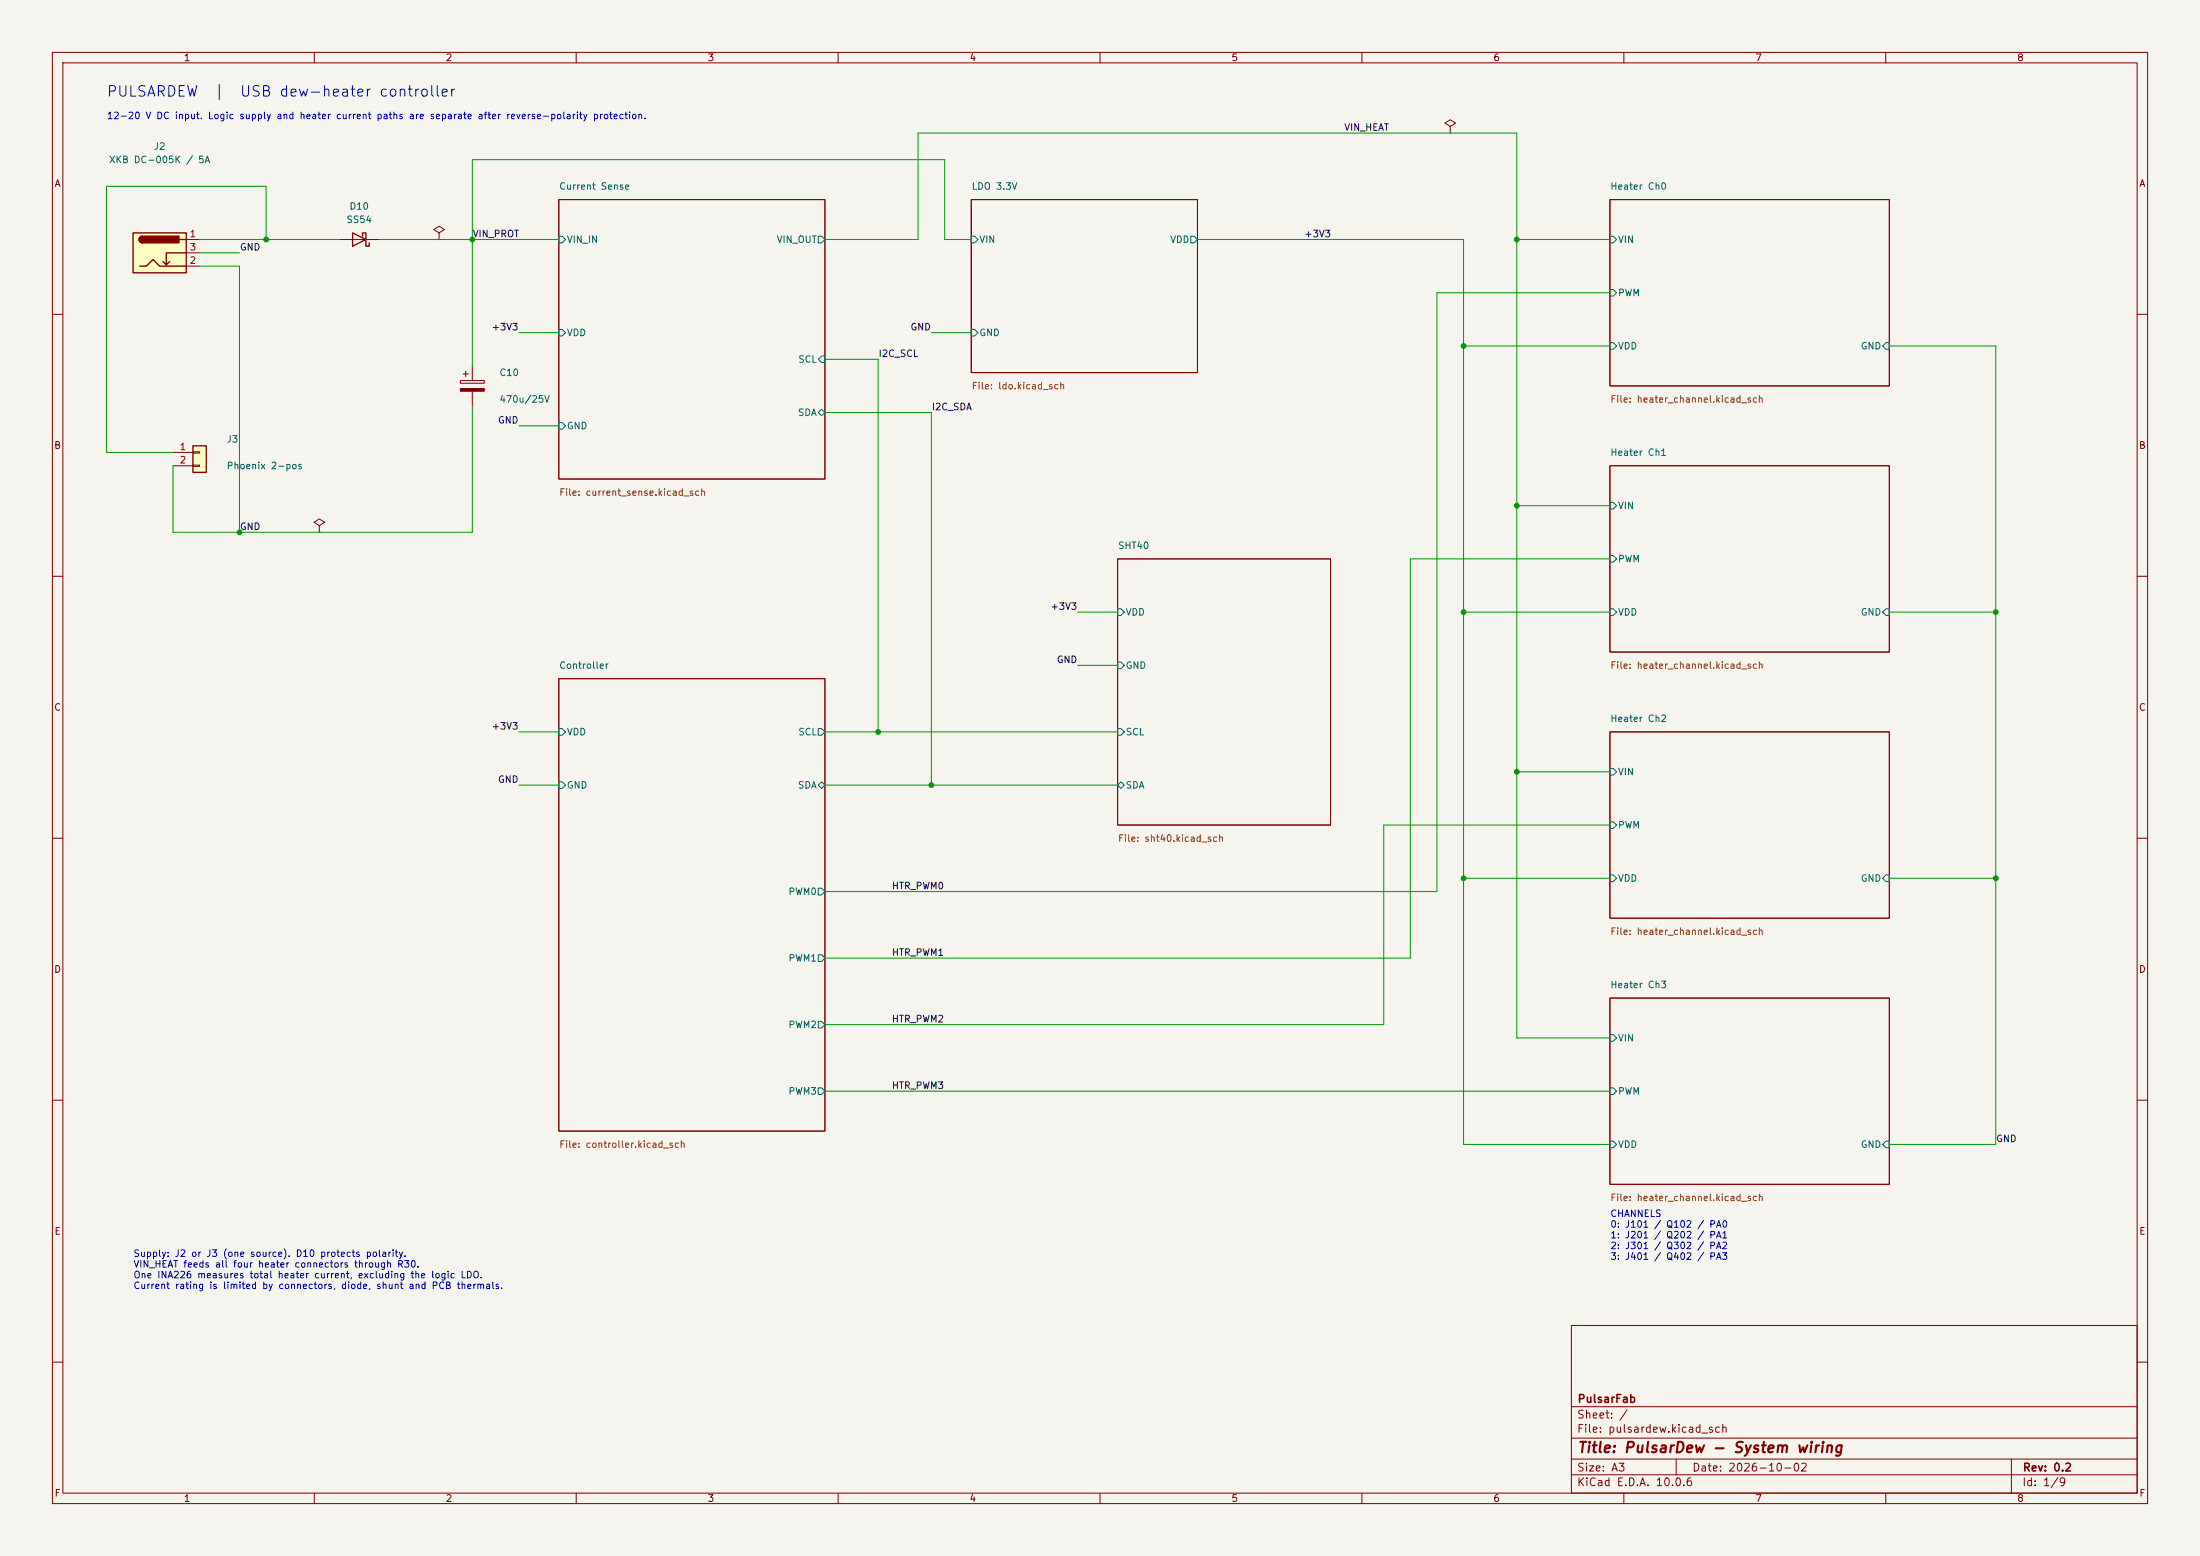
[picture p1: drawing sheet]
(kicad_sch (version 20260306) (generator "eeschema") (generator_version "10.0") (paper "A3")
(title_block (title "PulsarDew - System wiring") (date "2026-10-02") (rev "0.2") (company "PulsarFab"))
(lib_symbols
(symbol "Connector:Barrel_Jack_Switch"
 (pin_names (hide yes))
 (exclude_from_sim no)
 (in_bom yes)
 (on_board yes)
 (in_pos_files yes)
 (duplicate_pin_numbers_are_jumpers no)
 (property "Reference" "J" (at 0 5.334 0) (show_name no) (do_not_autoplace no) (effects (font (size 1.27 1.27))))
 (property "Value" "Barrel_Jack_Switch" (at 0 -5.08 0) (show_name no) (do_not_autoplace no) (effects (font (size 1.27 1.27))))
 (property "Footprint" "" (at 1.27 -1.016 0) (show_name no) (do_not_autoplace no) (hide yes) (effects (font (size 1.27 1.27))))
 (property "Datasheet" "" (at 1.27 -1.016 0) (show_name no) (do_not_autoplace no) (hide yes) (effects (font (size 1.27 1.27))))
 (property "Description" "DC Barrel Jack with an internal switch" (at 0 0 0) (show_name no) (do_not_autoplace no) (hide yes) (effects (font (size 1.27 1.27))))
 (symbol "Barrel_Jack_Switch_0_1"
  (rectangle (start -5.08 3.81) (end 5.08 -3.81) (stroke (width 0.254) (type default)) (fill (type background)))
  (polyline (pts (xy -3.81 -2.54) (xy -2.54 -2.54) (xy -1.27 -1.27) (xy 0 -2.54) (xy 2.54 -2.54) (xy 5.08 -2.54)) (stroke (width 0.254) (type default)) (fill (type none)))
  (arc (start -3.302 1.905) (mid -3.9343 2.54) (end -3.302 3.175) (stroke (width 0.254) (type default)) (fill (type none)))
  (arc (start -3.302 1.905) (mid -3.9343 2.54) (end -3.302 3.175) (stroke (width 0.254) (type default)) (fill (type outline)))
  (polyline (pts (xy 1.27 -2.286) (xy 1.905 -1.651)) (stroke (width 0.254) (type default)) (fill (type none)))
  (rectangle (start 3.683 3.175) (end -3.302 1.905) (stroke (width 0.254) (type default)) (fill (type outline)))
  (polyline (pts (xy 5.08 2.54) (xy 3.81 2.54)) (stroke (width 0.254) (type default)) (fill (type none)))
  (polyline (pts (xy 5.08 0) (xy 1.27 0) (xy 1.27 -2.286) (xy 0.635 -1.651)) (stroke (width 0.254) (type default)) (fill (type none))))
 (symbol "Barrel_Jack_Switch_1_1"
  (pin passive line (at 7.62 2.54 180) (length 2.54) (name "" (effects (font (size 1.27 1.27)))) (number "1" (effects (font (size 1.27 1.27)))))
  (pin passive line (at 7.62 -2.54 180) (length 2.54) (name "" (effects (font (size 1.27 1.27)))) (number "2" (effects (font (size 1.27 1.27)))))
  (pin passive line (at 7.62 0 180) (length 2.54) (name "" (effects (font (size 1.27 1.27)))) (number "3" (effects (font (size 1.27 1.27))))))
 (embedded_fonts no))
(symbol "Connector_Generic:Conn_01x02"
 (pin_names
  (offset 1.016) (hide yes))
 (exclude_from_sim no)
 (in_bom yes)
 (on_board yes)
 (in_pos_files yes)
 (duplicate_pin_numbers_are_jumpers no)
 (property "Reference" "J" (at 0 2.54 0) (show_name no) (do_not_autoplace no) (effects (font (size 1.27 1.27))))
 (property "Value" "Conn_01x02" (at 0 -5.08 0) (show_name no) (do_not_autoplace no) (effects (font (size 1.27 1.27))))
 (property "Footprint" "" (at 0 0 0) (show_name no) (do_not_autoplace no) (hide yes) (effects (font (size 1.27 1.27))))
 (property "Datasheet" "" (at 0 0 0) (show_name no) (do_not_autoplace no) (hide yes) (effects (font (size 1.27 1.27))))
 (property "Description" "Generic connector, single row, 01x02, script generated (kicad-library-utils/schlib/autogen/connector/)" (at 0 0 0) (show_name no) (do_not_autoplace no) (hide yes) (effects (font (size 1.27 1.27))))
 (symbol "Conn_01x02_1_1"
  (rectangle (start -1.27 1.27) (end 1.27 -3.81) (stroke (width 0.254) (type default)) (fill (type background)))
  (rectangle (start -1.27 0.127) (end 0 -0.127) (stroke (width 0.1524) (type default)) (fill (type none)))
  (rectangle (start -1.27 -2.413) (end 0 -2.667) (stroke (width 0.1524) (type default)) (fill (type none)))
  (pin passive line (at -5.08 0 0) (length 3.81) (name "Pin_1" (effects (font (size 1.27 1.27)))) (number "1" (effects (font (size 1.27 1.27)))))
  (pin passive line (at -5.08 -2.54 0) (length 3.81) (name "Pin_2" (effects (font (size 1.27 1.27)))) (number "2" (effects (font (size 1.27 1.27))))))
 (embedded_fonts no))
(symbol "Device:D_Schottky"
 (pin_numbers (hide yes))
 (pin_names
  (offset 1.016) (hide yes))
 (exclude_from_sim no)
 (in_bom yes)
 (on_board yes)
 (in_pos_files yes)
 (duplicate_pin_numbers_are_jumpers no)
 (property "Reference" "D" (at 0 2.54 0) (show_name no) (do_not_autoplace no) (effects (font (size 1.27 1.27))))
 (property "Value" "D_Schottky" (at 0 -2.54 0) (show_name no) (do_not_autoplace no) (effects (font (size 1.27 1.27))))
 (property "Footprint" "" (at 0 0 0) (show_name no) (do_not_autoplace no) (hide yes) (effects (font (size 1.27 1.27))))
 (property "Datasheet" "" (at 0 0 0) (show_name no) (do_not_autoplace no) (hide yes) (effects (font (size 1.27 1.27))))
 (property "Description" "Schottky diode" (at 0 0 0) (show_name no) (do_not_autoplace no) (hide yes) (effects (font (size 1.27 1.27))))
 (symbol "D_Schottky_0_1"
  (polyline (pts (xy -1.905 0.635) (xy -1.905 1.27) (xy -1.27 1.27) (xy -1.27 -1.27) (xy -0.635 -1.27) (xy -0.635 -0.635)) (stroke (width 0.254) (type default)) (fill (type none)))
  (polyline (pts (xy 1.27 1.27) (xy 1.27 -1.27) (xy -1.27 0) (xy 1.27 1.27)) (stroke (width 0.254) (type default)) (fill (type none)))
  (polyline (pts (xy 1.27 0) (xy -1.27 0)) (stroke (width 0) (type default)) (fill (type none))))
 (symbol "D_Schottky_1_1"
  (pin passive line (at -3.81 0 0) (length 2.54) (name "K" (effects (font (size 1.27 1.27)))) (number "1" (effects (font (size 1.27 1.27)))))
  (pin passive line (at 3.81 0 180) (length 2.54) (name "A" (effects (font (size 1.27 1.27)))) (number "2" (effects (font (size 1.27 1.27))))))
 (embedded_fonts no))
(symbol "Device:C_Polarized"
 (pin_numbers (hide yes))
 (pin_names
  (offset 0.254))
 (exclude_from_sim no)
 (in_bom yes)
 (on_board yes)
 (in_pos_files yes)
 (duplicate_pin_numbers_are_jumpers no)
 (property "Reference" "C" (at 0.635 2.54 0) (show_name no) (do_not_autoplace no) (effects (font (size 1.27 1.27)) (justify left)))
 (property "Value" "C_Polarized" (at 0.635 -2.54 0) (show_name no) (do_not_autoplace no) (effects (font (size 1.27 1.27)) (justify left)))
 (property "Footprint" "" (at 0.9652 -3.81 0) (show_name no) (do_not_autoplace no) (hide yes) (effects (font (size 1.27 1.27))))
 (property "Datasheet" "" (at 0 0 0) (show_name no) (do_not_autoplace no) (hide yes) (effects (font (size 1.27 1.27))))
 (property "Description" "Polarized capacitor" (at 0 0 0) (show_name no) (do_not_autoplace no) (hide yes) (effects (font (size 1.27 1.27))))
 (symbol "C_Polarized_0_1"
  (rectangle (start -2.286 0.508) (end 2.286 1.016) (stroke (width 0) (type default)) (fill (type none)))
  (polyline (pts (xy -1.778 2.286) (xy -0.762 2.286)) (stroke (width 0) (type default)) (fill (type none)))
  (polyline (pts (xy -1.27 2.794) (xy -1.27 1.778)) (stroke (width 0) (type default)) (fill (type none)))
  (rectangle (start 2.286 -0.508) (end -2.286 -1.016) (stroke (width 0) (type default)) (fill (type outline))))
 (symbol "C_Polarized_1_1"
  (pin passive line (at 0 3.81 270) (length 2.794) (name "" (effects (font (size 1.27 1.27)))) (number "1" (effects (font (size 1.27 1.27)))))
  (pin passive line (at 0 -3.81 90) (length 2.794) (name "" (effects (font (size 1.27 1.27)))) (number "2" (effects (font (size 1.27 1.27))))))
 (embedded_fonts no))
(symbol "power:PWR_FLAG"
 (power global)
 (pin_numbers (hide yes))
 (pin_names
  (offset 0) (hide yes))
 (exclude_from_sim no)
 (in_bom yes)
 (on_board yes)
 (in_pos_files yes)
 (duplicate_pin_numbers_are_jumpers no)
 (property "Reference" "#FLG" (at 0 1.905 0) (show_name no) (do_not_autoplace no) (hide yes) (effects (font (size 1.27 1.27))))
 (property "Value" "PWR_FLAG" (at 0 3.81 0) (show_name no) (do_not_autoplace no) (effects (font (size 1.27 1.27))))
 (property "Footprint" "" (at 0 0 0) (show_name no) (do_not_autoplace no) (hide yes) (effects (font (size 1.27 1.27))))
 (property "Datasheet" "" (at 0 0 0) (show_name no) (do_not_autoplace no) (hide yes) (effects (font (size 1.27 1.27))))
 (property "Description" "Special symbol for telling ERC where power comes from" (at 0 0 0) (show_name no) (do_not_autoplace no) (hide yes) (effects (font (size 1.27 1.27))))
 (symbol "PWR_FLAG_0_0"
  (pin power_out line (at 0 0 90) (length 0) (name "" (effects (font (size 1.27 1.27)))) (number "1" (effects (font (size 1.27 1.27))))))
 (symbol "PWR_FLAG_0_1"
  (polyline (pts (xy 0 0) (xy 0 1.27) (xy -1.016 1.905) (xy 0 2.54) (xy 1.016 1.905) (xy 0 1.27)) (stroke (width 0) (type default)) (fill (type none))))
 (embedded_fonts no)))
(text "PULSARDEW  |  USB dew-heater controller" (at 20.3200 16.5100 0) (effects (font (size 2 2)) (justify left top)))
(text "12-20 V DC input. Logic supply and heater current paths are separate after reverse-polarity protection." (at 20.3200 21.5900 0) (effects (font (size 1.27 1.27)) (justify left top)))
(symbol
 (lib_id "Connector:Barrel_Jack_Switch")
 (at 30.48 48.26 0.0)
 (unit 1)
 (in_bom yes)
 (on_board yes)
 (dnp no)
 (property "Reference" "J2" (at 30.48 27.94 0.0) (effects (font (size 1.27 1.27))))
 (property "Value" "XKB DC-005K / 5A" (at 30.48 30.48 0.0) (effects (font (size 1.27 1.27))))
 (property "Footprint" "pulsarfab:BarrelJack_XKB_DC-005K-5A_Edge" (at 30.48 48.26 0.0) (effects (font (size 1.27 1.27)) (hide yes)))
 (property "Datasheet" "https://datasheet.lcsc.com/datasheet/pdf/42a925a8542473f46554cf6f67b6cc91.pdf?productCode=C2880546" (at 30.48 48.26 0.0) (effects (font (size 1.27 1.27)) (hide yes)))
 (property "Description" "" (at 30.48 48.26 0.0) (effects (font (size 1.27 1.27)) (hide yes)))
 (property "LCSC" "C2880546" (at 30.48 48.26 0.0) (effects (font (size 1.27 1.27)) (hide yes)))
 (property "MPN" "DC-005K-5A-2.0" (at 30.48 48.26 0.0) (effects (font (size 1.27 1.27)) (hide yes)))
 (pin "1")
 (pin "2")
 (pin "3")(property "Manufacturer" "XKB Connection"
 (at 30.48 48.26 0.0)
 (effects (font (size 1.27 1.27)) (hide yes))))
(symbol
 (lib_id "Connector_Generic:Conn_01x02")
 (at 38.1 86.36 0.0)
 (unit 1)
 (in_bom yes)
 (on_board yes)
 (dnp no)
 (property "Reference" "J3" (at 43.18 83.82 0.0) (effects (font (size 1.27 1.27)) (justify left)))
 (property "Value" "Phoenix 2-pos" (at 43.18 88.9 0.0) (effects (font (size 1.27 1.27)) (justify left)))
 (property "Footprint" "TerminalBlock_Phoenix:TerminalBlock_Phoenix_MKDS-1,5-2-5.08_1x02_P5.08mm_Horizontal" (at 38.1 86.36 0.0) (effects (font (size 1.27 1.27)) (hide yes)))
 (property "Datasheet" "" (at 38.1 86.36 0.0) (effects (font (size 1.27 1.27)) (hide yes)))
 (property "Description" "" (at 38.1 86.36 0.0) (effects (font (size 1.27 1.27)) (hide yes)))
 (property "LCSC" "" (at 38.1 86.36 0.0) (effects (font (size 1.27 1.27)) (hide yes)))
 (property "MPN" "" (at 38.1 86.36 0.0) (effects (font (size 1.27 1.27)) (hide yes)))
 (pin "1")
 (pin "2"))
(symbol
 (lib_id "Device:D_Schottky")
 (at 68.58 45.72 180.0)
 (unit 1)
 (in_bom yes)
 (on_board yes)
 (dnp no)
 (property "Reference" "D10" (at 68.58 39.37 0.0) (effects (font (size 1.27 1.27))))
 (property "Value" "SS54" (at 68.58 41.91 0.0) (effects (font (size 1.27 1.27))))
 (property "Footprint" "Diode_SMD:D_SMA_Handsoldering" (at 68.58 45.72 0.0) (effects (font (size 1.27 1.27)) (hide yes)))
 (property "Datasheet" "" (at 68.58 45.72 0.0) (effects (font (size 1.27 1.27)) (hide yes)))
 (property "Description" "" (at 68.58 45.72 0.0) (effects (font (size 1.27 1.27)) (hide yes)))
 (property "LCSC" "C22452" (at 68.58 45.72 0.0) (effects (font (size 1.27 1.27)) (hide yes)))
 (property "MPN" "SS54" (at 68.58 45.72 0.0) (effects (font (size 1.27 1.27)) (hide yes)))
 (pin "1")
 (pin "2"))
(symbol
 (lib_id "Device:C_Polarized")
 (at 90.17 73.66 0.0)
 (unit 1)
 (in_bom yes)
 (on_board yes)
 (dnp no)
 (property "Reference" "C10" (at 95.25 71.12 0.0) (effects (font (size 1.27 1.27)) (justify left)))
 (property "Value" "470u/25V" (at 95.25 76.2 0.0) (effects (font (size 1.27 1.27)) (justify left)))
 (property "Footprint" "Capacitor_SMD:CP_Elec_8x10.5" (at 90.17 73.66 0.0) (effects (font (size 1.27 1.27)) (hide yes)))
 (property "Datasheet" "" (at 90.17 73.66 0.0) (effects (font (size 1.27 1.27)) (hide yes)))
 (property "Description" "" (at 90.17 73.66 0.0) (effects (font (size 1.27 1.27)) (hide yes)))
 (property "LCSC" "" (at 90.17 73.66 0.0) (effects (font (size 1.27 1.27)) (hide yes)))
 (property "MPN" "" (at 90.17 73.66 0.0) (effects (font (size 1.27 1.27)) (hide yes)))
 (pin "1")
 (pin "2"))
(wire (pts (xy 38.1 48.26) (xy 45.72 48.26)) (stroke (width 0) (type default)))
(label "GND" (at 45.72 48.26 0) (effects (font (size 1.27 1.27)) (justify left bottom)))
(label "GND"  (at 45.7200 101.6000 0) (effects (font (size 1.27 1.27)) (justify left bottom)))
(symbol
 (lib_id "power:PWR_FLAG")
 (at 60.96 101.6 0.0)
 (unit 1)
 (in_bom no)
 (on_board no)
 (dnp no)
 (property "Reference" "#FLG01" (at 60.96 101.6 0.0) (effects (font (size 1.27 1.27)) (hide yes)))
 (property "Value" "PWR_FLAG" (at 60.96 101.6 0.0) (effects (font (size 1.27 1.27)) (hide yes)))
 (property "Footprint" "" (at 60.96 101.6 0.0) (effects (font (size 1.27 1.27)) (hide yes)))
 (property "Datasheet" "" (at 60.96 101.6 0.0) (effects (font (size 1.27 1.27)) (hide yes)))
 (pin "1"))
(label "VIN_PROT"  (at 90.1700 45.7200 0) (effects (font (size 1.27 1.27)) (justify left bottom)))
(symbol
 (lib_id "power:PWR_FLAG")
 (at 83.82 45.72 0.0)
 (unit 1)
 (in_bom no)
 (on_board no)
 (dnp no)
 (property "Reference" "#FLG02" (at 83.82 45.72 0.0) (effects (font (size 1.27 1.27)) (hide yes)))
 (property "Value" "PWR_FLAG" (at 83.82 45.72 0.0) (effects (font (size 1.27 1.27)) (hide yes)))
 (property "Footprint" "" (at 83.82 45.72 0.0) (effects (font (size 1.27 1.27)) (hide yes)))
 (property "Datasheet" "" (at 83.82 45.72 0.0) (effects (font (size 1.27 1.27)) (hide yes)))
 (pin "1"))
(sheet
 (at 106.68 38.1)
 (size 50.8 53.34)
 (stroke (width 0.1524) (type default))
 (fill (color 0 0 0 0))
 (property "Sheetname" "Current Sense" (at 106.68 35.56 0) (effects (font (size 1.27 1.27)) (justify left)))
 (property "Sheetfile" "current_sense.kicad_sch" (at 106.68 93.98 0) (effects (font (size 1.27 1.27)) (justify left)))
 (pin "VIN_IN" input (at 106.68 45.72 180) (effects (font (size 1.27 1.27)) (justify left)))
 (pin "VIN_OUT" output (at 157.48 45.72 0) (effects (font (size 1.27 1.27)) (justify right)))
 (pin "VDD" input (at 106.68 63.5 180) (effects (font (size 1.27 1.27)) (justify left)))
 (pin "GND" input (at 106.68 81.28 180) (effects (font (size 1.27 1.27)) (justify left)))
 (pin "SCL" input (at 157.48 68.58 0) (effects (font (size 1.27 1.27)) (justify right)))
 (pin "SDA" bidirectional (at 157.48 78.74 0) (effects (font (size 1.27 1.27)) (justify right))))
(sheet
 (at 185.42 38.1)
 (size 43.18 33.02)
 (stroke (width 0.1524) (type default))
 (fill (color 0 0 0 0))
 (property "Sheetname" "LDO 3.3V" (at 185.42 35.56 0) (effects (font (size 1.27 1.27)) (justify left)))
 (property "Sheetfile" "ldo.kicad_sch" (at 185.42 73.66 0) (effects (font (size 1.27 1.27)) (justify left)))
 (pin "VIN" input (at 185.42 45.72 180) (effects (font (size 1.27 1.27)) (justify left)))
 (pin "VDD" output (at 228.6 45.72 0) (effects (font (size 1.27 1.27)) (justify right)))
 (pin "GND" input (at 185.42 63.5 180) (effects (font (size 1.27 1.27)) (justify left))))
(sheet
 (at 106.68 129.54)
 (size 50.8 86.36)
 (stroke (width 0.1524) (type default))
 (fill (color 0 0 0 0))
 (property "Sheetname" "Controller" (at 106.68 127.0 0) (effects (font (size 1.27 1.27)) (justify left)))
 (property "Sheetfile" "controller.kicad_sch" (at 106.68 218.44 0) (effects (font (size 1.27 1.27)) (justify left)))
 (pin "VDD" input (at 106.68 139.7 180) (effects (font (size 1.27 1.27)) (justify left)))
 (pin "GND" input (at 106.68 149.86 180) (effects (font (size 1.27 1.27)) (justify left)))
 (pin "SCL" output (at 157.48 139.7 0) (effects (font (size 1.27 1.27)) (justify right)))
 (pin "SDA" bidirectional (at 157.48 149.86 0) (effects (font (size 1.27 1.27)) (justify right)))
 (pin "PWM0" output (at 157.48 170.18 0) (effects (font (size 1.27 1.27)) (justify right)))
 (pin "PWM1" output (at 157.48 182.88 0) (effects (font (size 1.27 1.27)) (justify right)))
 (pin "PWM2" output (at 157.48 195.58 0) (effects (font (size 1.27 1.27)) (justify right)))
 (pin "PWM3" output (at 157.48 208.28 0) (effects (font (size 1.27 1.27)) (justify right))))
(sheet
 (at 213.36 106.68)
 (size 40.64 50.8)
 (stroke (width 0.1524) (type default))
 (fill (color 0 0 0 0))
 (property "Sheetname" "SHT40" (at 213.36 104.14 0) (effects (font (size 1.27 1.27)) (justify left)))
 (property "Sheetfile" "sht40.kicad_sch" (at 213.36 160.02 0) (effects (font (size 1.27 1.27)) (justify left)))
 (pin "VDD" input (at 213.36 116.84 180) (effects (font (size 1.27 1.27)) (justify left)))
 (pin "GND" input (at 213.36 127.0 180) (effects (font (size 1.27 1.27)) (justify left)))
 (pin "SCL" input (at 213.36 139.7 180) (effects (font (size 1.27 1.27)) (justify left)))
 (pin "SDA" bidirectional (at 213.36 149.86 180) (effects (font (size 1.27 1.27)) (justify left))))
(sheet
 (at 307.34 38.1)
 (size 53.34 35.56)
 (stroke (width 0.1524) (type default))
 (fill (color 0 0 0 0))
 (property "Sheetname" "Heater Ch0" (at 307.34 35.56 0) (effects (font (size 1.27 1.27)) (justify left)))
 (property "Sheetfile" "heater_channel.kicad_sch" (at 307.34 76.2 0) (effects (font (size 1.27 1.27)) (justify left)))
 (pin "VIN" input (at 307.34 45.72 180) (effects (font (size 1.27 1.27)) (justify left)))
 (pin "PWM" input (at 307.34 55.88 180) (effects (font (size 1.27 1.27)) (justify left)))
 (pin "VDD" input (at 307.34 66.04 180) (effects (font (size 1.27 1.27)) (justify left)))
 (pin "GND" input (at 360.68 66.04 0) (effects (font (size 1.27 1.27)) (justify right))))
(sheet
 (at 307.34 88.9)
 (size 53.34 35.56)
 (stroke (width 0.1524) (type default))
 (fill (color 0 0 0 0))
 (property "Sheetname" "Heater Ch1" (at 307.34 86.36 0) (effects (font (size 1.27 1.27)) (justify left)))
 (property "Sheetfile" "heater_channel.kicad_sch" (at 307.34 127.0 0) (effects (font (size 1.27 1.27)) (justify left)))
 (pin "VIN" input (at 307.34 96.52 180) (effects (font (size 1.27 1.27)) (justify left)))
 (pin "PWM" input (at 307.34 106.68 180) (effects (font (size 1.27 1.27)) (justify left)))
 (pin "VDD" input (at 307.34 116.84 180) (effects (font (size 1.27 1.27)) (justify left)))
 (pin "GND" input (at 360.68 116.84 0) (effects (font (size 1.27 1.27)) (justify right))))
(sheet
 (at 307.34 139.7)
 (size 53.34 35.56)
 (stroke (width 0.1524) (type default))
 (fill (color 0 0 0 0))
 (property "Sheetname" "Heater Ch2" (at 307.34 137.16 0) (effects (font (size 1.27 1.27)) (justify left)))
 (property "Sheetfile" "heater_channel.kicad_sch" (at 307.34 177.8 0) (effects (font (size 1.27 1.27)) (justify left)))
 (pin "VIN" input (at 307.34 147.32 180) (effects (font (size 1.27 1.27)) (justify left)))
 (pin "PWM" input (at 307.34 157.48 180) (effects (font (size 1.27 1.27)) (justify left)))
 (pin "VDD" input (at 307.34 167.64 180) (effects (font (size 1.27 1.27)) (justify left)))
 (pin "GND" input (at 360.68 167.64 0) (effects (font (size 1.27 1.27)) (justify right))))
(sheet
 (at 307.34 190.5)
 (size 53.34 35.56)
 (stroke (width 0.1524) (type default))
 (fill (color 0 0 0 0))
 (property "Sheetname" "Heater Ch3" (at 307.34 187.96 0) (effects (font (size 1.27 1.27)) (justify left)))
 (property "Sheetfile" "heater_channel.kicad_sch" (at 307.34 228.6 0) (effects (font (size 1.27 1.27)) (justify left)))
 (pin "VIN" input (at 307.34 198.12 180) (effects (font (size 1.27 1.27)) (justify left)))
 (pin "PWM" input (at 307.34 208.28 180) (effects (font (size 1.27 1.27)) (justify left)))
 (pin "VDD" input (at 307.34 218.44 180) (effects (font (size 1.27 1.27)) (justify left)))
 (pin "GND" input (at 360.68 218.44 0) (effects (font (size 1.27 1.27)) (justify right))))
(label "VIN_HEAT"  (at 256.5400 25.4000 0) (effects (font (size 1.27 1.27)) (justify left bottom)))
(symbol
 (lib_id "power:PWR_FLAG")
 (at 276.86 25.4 0.0)
 (unit 1)
 (in_bom no)
 (on_board no)
 (dnp no)
 (property "Reference" "#FLG03" (at 276.86 25.4 0.0) (effects (font (size 1.27 1.27)) (hide yes)))
 (property "Value" "PWR_FLAG" (at 276.86 25.4 0.0) (effects (font (size 1.27 1.27)) (hide yes)))
 (property "Footprint" "" (at 276.86 25.4 0.0) (effects (font (size 1.27 1.27)) (hide yes)))
 (property "Datasheet" "" (at 276.86 25.4 0.0) (effects (font (size 1.27 1.27)) (hide yes)))
 (pin "1"))
(label "+3V3"  (at 248.9200 45.7200 0) (effects (font (size 1.27 1.27)) (justify left bottom)))
(label "GND"  (at 381.0000 218.4400 0) (effects (font (size 1.27 1.27)) (justify left bottom)))
(label "HTR_PWM0"  (at 170.1800 170.1800 0) (effects (font (size 1.27 1.27)) (justify left bottom)))
(label "HTR_PWM1"  (at 170.1800 182.8800 0) (effects (font (size 1.27 1.27)) (justify left bottom)))
(label "HTR_PWM2"  (at 170.1800 195.5800 0) (effects (font (size 1.27 1.27)) (justify left bottom)))
(label "HTR_PWM3"  (at 170.1800 208.2800 0) (effects (font (size 1.27 1.27)) (justify left bottom)))
(label "+3V3"  (at 99.0600 63.5000 180) (effects (font (size 1.27 1.27)) (justify right bottom)))
(label "+3V3"  (at 99.0600 139.7000 180) (effects (font (size 1.27 1.27)) (justify right bottom)))
(label "+3V3"  (at 205.7400 116.8400 180) (effects (font (size 1.27 1.27)) (justify right bottom)))
(label "GND"  (at 99.0600 81.2800 180) (effects (font (size 1.27 1.27)) (justify right bottom)))
(label "GND"  (at 99.0600 149.8600 180) (effects (font (size 1.27 1.27)) (justify right bottom)))
(label "GND"  (at 205.7400 127.0000 180) (effects (font (size 1.27 1.27)) (justify right bottom)))
(label "GND"  (at 177.8000 63.5000 180) (effects (font (size 1.27 1.27)) (justify right bottom)))
(label "I2C_SCL"  (at 167.6400 68.5800 0) (effects (font (size 1.27 1.27)) (justify left bottom)))
(label "I2C_SDA"  (at 177.8000 78.7400 0) (effects (font (size 1.27 1.27)) (justify left bottom)))
(text "Supply: J2 or J3 (one source). D10 protects polarity.\nVIN_HEAT feeds all four heater connectors through R30.\nOne INA226 measures total heater current, excluding the logic LDO.\nCurrent rating is limited by connectors, diode, shunt and PCB thermals." (at 25.4000 238.7600 0) (effects (font (size 1.27 1.27)) (justify left top)))
(text "CHANNELS\n0: J101 / Q102 / PA0\n1: J201 / Q202 / PA1\n2: J301 / Q302 / PA2\n3: J401 / Q402 / PA3" (at 307.3400 231.1400 0) (effects (font (size 1.27 1.27)) (justify left top)))
(wire (pts (xy 20.3200 35.5600) (xy 20.3200 86.3600)) (stroke (width 0) (type default)))
(wire (pts (xy 20.3200 35.5600) (xy 50.8000 35.5600)) (stroke (width 0) (type default)))
(wire (pts (xy 20.3200 86.3600) (xy 33.0200 86.3600)) (stroke (width 0) (type default)))
(wire (pts (xy 33.0200 88.9000) (xy 33.0200 101.6000)) (stroke (width 0) (type default)))
(wire (pts (xy 33.0200 101.6000) (xy 45.7200 101.6000)) (stroke (width 0) (type default)))
(wire (pts (xy 38.1000 45.7200) (xy 50.8000 45.7200)) (stroke (width 0) (type default)))
(wire (pts (xy 38.1000 50.8000) (xy 45.7200 50.8000)) (stroke (width 0) (type default)))
(wire (pts (xy 45.7200 50.8000) (xy 45.7200 101.6000)) (stroke (width 0) (type default)))
(wire (pts (xy 45.7200 101.6000) (xy 60.9600 101.6000)) (stroke (width 0) (type default)))
(wire (pts (xy 50.8000 35.5600) (xy 50.8000 45.7200)) (stroke (width 0) (type default)))
(wire (pts (xy 50.8000 45.7200) (xy 64.7700 45.7200)) (stroke (width 0) (type default)))
(wire (pts (xy 60.9600 101.6000) (xy 90.1700 101.6000)) (stroke (width 0) (type default)))
(wire (pts (xy 72.3900 45.7200) (xy 83.8200 45.7200)) (stroke (width 0) (type default)))
(wire (pts (xy 83.8200 45.7200) (xy 90.1700 45.7200)) (stroke (width 0) (type default)))
(wire (pts (xy 90.1700 30.4800) (xy 90.1700 45.7200)) (stroke (width 0) (type default)))
(wire (pts (xy 90.1700 30.4800) (xy 180.3400 30.4800)) (stroke (width 0) (type default)))
(wire (pts (xy 90.1700 45.7200) (xy 90.1700 69.8500)) (stroke (width 0) (type default)))
(wire (pts (xy 90.1700 45.7200) (xy 106.6800 45.7200)) (stroke (width 0) (type default)))
(wire (pts (xy 90.1700 77.4700) (xy 90.1700 101.6000)) (stroke (width 0) (type default)))
(wire (pts (xy 99.0600 63.5000) (xy 106.6800 63.5000)) (stroke (width 0) (type default)))
(wire (pts (xy 99.0600 81.2800) (xy 106.6800 81.2800)) (stroke (width 0) (type default)))
(wire (pts (xy 99.0600 139.7000) (xy 106.6800 139.7000)) (stroke (width 0) (type default)))
(wire (pts (xy 99.0600 149.8600) (xy 106.6800 149.8600)) (stroke (width 0) (type default)))
(wire (pts (xy 157.4800 45.7200) (xy 175.2600 45.7200)) (stroke (width 0) (type default)))
(wire (pts (xy 157.4800 68.5800) (xy 167.6400 68.5800)) (stroke (width 0) (type default)))
(wire (pts (xy 157.4800 78.7400) (xy 177.8000 78.7400)) (stroke (width 0) (type default)))
(wire (pts (xy 157.4800 139.7000) (xy 167.6400 139.7000)) (stroke (width 0) (type default)))
(wire (pts (xy 157.4800 149.8600) (xy 177.8000 149.8600)) (stroke (width 0) (type default)))
(wire (pts (xy 157.4800 170.1800) (xy 274.3200 170.1800)) (stroke (width 0) (type default)))
(wire (pts (xy 157.4800 182.8800) (xy 269.2400 182.8800)) (stroke (width 0) (type default)))
(wire (pts (xy 157.4800 195.5800) (xy 264.1600 195.5800)) (stroke (width 0) (type default)))
(wire (pts (xy 157.4800 208.2800) (xy 259.0800 208.2800)) (stroke (width 0) (type default)))
(wire (pts (xy 167.6400 68.5800) (xy 167.6400 139.7000)) (stroke (width 0) (type default)))
(wire (pts (xy 167.6400 139.7000) (xy 213.3600 139.7000)) (stroke (width 0) (type default)))
(wire (pts (xy 175.2600 25.4000) (xy 175.2600 45.7200)) (stroke (width 0) (type default)))
(wire (pts (xy 175.2600 25.4000) (xy 276.8600 25.4000)) (stroke (width 0) (type default)))
(wire (pts (xy 177.8000 63.5000) (xy 185.4200 63.5000)) (stroke (width 0) (type default)))
(wire (pts (xy 177.8000 78.7400) (xy 177.8000 149.8600)) (stroke (width 0) (type default)))
(wire (pts (xy 177.8000 149.8600) (xy 213.3600 149.8600)) (stroke (width 0) (type default)))
(wire (pts (xy 180.3400 30.4800) (xy 180.3400 45.7200)) (stroke (width 0) (type default)))
(wire (pts (xy 180.3400 45.7200) (xy 185.4200 45.7200)) (stroke (width 0) (type default)))
(wire (pts (xy 205.7400 116.8400) (xy 213.3600 116.8400)) (stroke (width 0) (type default)))
(wire (pts (xy 205.7400 127.0000) (xy 213.3600 127.0000)) (stroke (width 0) (type default)))
(wire (pts (xy 228.6000 45.7200) (xy 279.4000 45.7200)) (stroke (width 0) (type default)))
(wire (pts (xy 259.0800 208.2800) (xy 307.3400 208.2800)) (stroke (width 0) (type default)))
(wire (pts (xy 264.1600 157.4800) (xy 264.1600 195.5800)) (stroke (width 0) (type default)))
(wire (pts (xy 264.1600 157.4800) (xy 307.3400 157.4800)) (stroke (width 0) (type default)))
(wire (pts (xy 269.2400 106.6800) (xy 269.2400 182.8800)) (stroke (width 0) (type default)))
(wire (pts (xy 269.2400 106.6800) (xy 307.3400 106.6800)) (stroke (width 0) (type default)))
(wire (pts (xy 274.3200 55.8800) (xy 274.3200 170.1800)) (stroke (width 0) (type default)))
(wire (pts (xy 274.3200 55.8800) (xy 307.3400 55.8800)) (stroke (width 0) (type default)))
(wire (pts (xy 276.8600 25.4000) (xy 289.5600 25.4000)) (stroke (width 0) (type default)))
(wire (pts (xy 279.4000 45.7200) (xy 279.4000 66.0400)) (stroke (width 0) (type default)))
(wire (pts (xy 279.4000 66.0400) (xy 279.4000 116.8400)) (stroke (width 0) (type default)))
(wire (pts (xy 279.4000 66.0400) (xy 307.3400 66.0400)) (stroke (width 0) (type default)))
(wire (pts (xy 279.4000 116.8400) (xy 279.4000 167.6400)) (stroke (width 0) (type default)))
(wire (pts (xy 279.4000 116.8400) (xy 307.3400 116.8400)) (stroke (width 0) (type default)))
(wire (pts (xy 279.4000 167.6400) (xy 279.4000 218.4400)) (stroke (width 0) (type default)))
(wire (pts (xy 279.4000 167.6400) (xy 307.3400 167.6400)) (stroke (width 0) (type default)))
(wire (pts (xy 279.4000 218.4400) (xy 307.3400 218.4400)) (stroke (width 0) (type default)))
(wire (pts (xy 289.5600 25.4000) (xy 289.5600 45.7200)) (stroke (width 0) (type default)))
(wire (pts (xy 289.5600 45.7200) (xy 289.5600 96.5200)) (stroke (width 0) (type default)))
(wire (pts (xy 289.5600 45.7200) (xy 307.3400 45.7200)) (stroke (width 0) (type default)))
(wire (pts (xy 289.5600 96.5200) (xy 289.5600 147.3200)) (stroke (width 0) (type default)))
(wire (pts (xy 289.5600 96.5200) (xy 307.3400 96.5200)) (stroke (width 0) (type default)))
(wire (pts (xy 289.5600 147.3200) (xy 289.5600 198.1200)) (stroke (width 0) (type default)))
(wire (pts (xy 289.5600 147.3200) (xy 307.3400 147.3200)) (stroke (width 0) (type default)))
(wire (pts (xy 289.5600 198.1200) (xy 307.3400 198.1200)) (stroke (width 0) (type default)))
(wire (pts (xy 360.6800 66.0400) (xy 381.0000 66.0400)) (stroke (width 0) (type default)))
(wire (pts (xy 360.6800 116.8400) (xy 381.0000 116.8400)) (stroke (width 0) (type default)))
(wire (pts (xy 360.6800 167.6400) (xy 381.0000 167.6400)) (stroke (width 0) (type default)))
(wire (pts (xy 360.6800 218.4400) (xy 381.0000 218.4400)) (stroke (width 0) (type default)))
(wire (pts (xy 381.0000 66.0400) (xy 381.0000 116.8400)) (stroke (width 0) (type default)))
(wire (pts (xy 381.0000 116.8400) (xy 381.0000 167.6400)) (stroke (width 0) (type default)))
(wire (pts (xy 381.0000 167.6400) (xy 381.0000 218.4400)) (stroke (width 0) (type default)))
(junction (at 45.7200 101.6000) (diameter 0) (color 0 0 0 0))
(junction (at 50.8000 45.7200) (diameter 0) (color 0 0 0 0))
(junction (at 90.1700 45.7200) (diameter 0) (color 0 0 0 0))
(junction (at 167.6400 139.7000) (diameter 0) (color 0 0 0 0))
(junction (at 177.8000 149.8600) (diameter 0) (color 0 0 0 0))
(junction (at 279.4000 66.0400) (diameter 0) (color 0 0 0 0))
(junction (at 279.4000 116.8400) (diameter 0) (color 0 0 0 0))
(junction (at 279.4000 167.6400) (diameter 0) (color 0 0 0 0))
(junction (at 289.5600 45.7200) (diameter 0) (color 0 0 0 0))
(junction (at 289.5600 96.5200) (diameter 0) (color 0 0 0 0))
(junction (at 289.5600 147.3200) (diameter 0) (color 0 0 0 0))
(junction (at 381.0000 116.8400) (diameter 0) (color 0 0 0 0))
(junction (at 381.0000 167.6400) (diameter 0) (color 0 0 0 0))
(sheet_instances (path "" (page "1")))
(embedded_fonts no))
